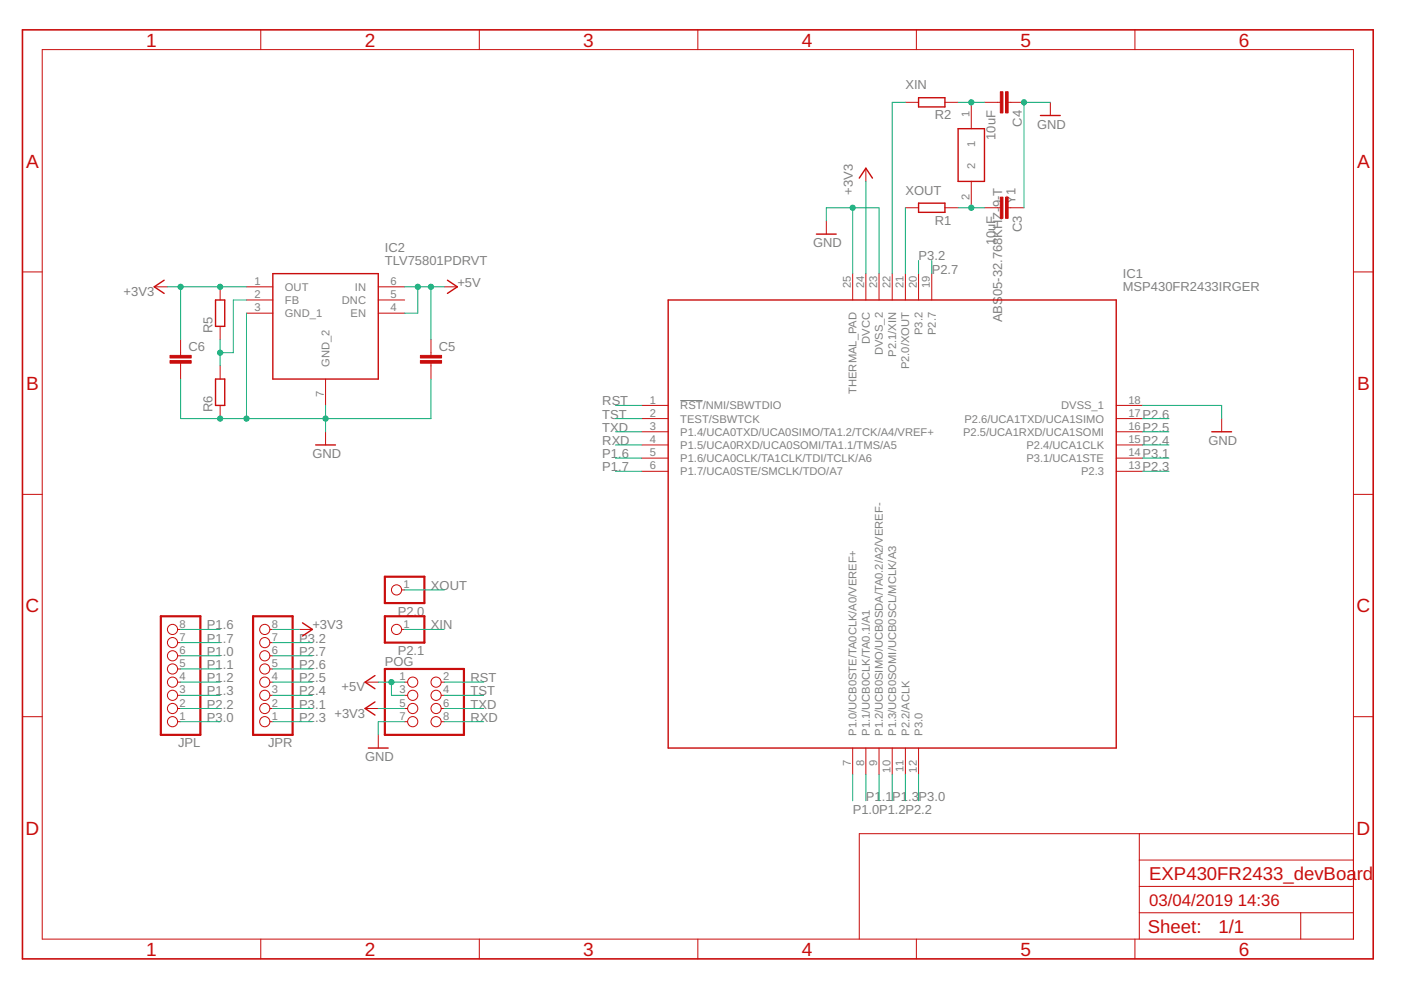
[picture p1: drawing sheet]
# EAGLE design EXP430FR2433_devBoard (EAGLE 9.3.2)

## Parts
C3  10uF  C-EUC0805K  [C0805K]
C4  10uF  C-EUC0805K  [C0805K]
C5  10uF  C-EUC0805K  [C0805K]
C6  0.1uF  C-EUC0805K  [C0805K]
IC1  MSP430FR2433IRGER  [QFN50P400X400X100-25N]
IC2  TLV75801PDRVT  [SON65P200X200X80-7N]
JPL  PINHD-1X8  [1X08]
JPR  PINHD-1X8  [1X08]
P2.0  PINHD-1X1  [1X01]
P2.1  PINHD-1X1  [1X01]
POG  PINHD-2X4  [2X04]
R1  R-EU_R0402  [R0402]
R2  R-EU_R0402  [R0402]
R5  5K  R-EU_R0805  [R0805]
R6  1K  R-EU_R0805  [R0805]
Y1  ABS05-32.768KHZ-9-T  [ABS05]

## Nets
+3V3: C6.1 IC1.24(DVCC) IC2.1(OUT) JPR.8 POG.5 R5.2
+5V: C5.1 IC2.4(EN) IC2.6(IN) POG.1 POG.3
GND: C3.1 C4.1 C5.2 C6.2 IC1.18(DVSS_1) IC1.23(DVSS_2) IC1.25(THERMAL_PAD) IC2.3(GND_1) IC2.7(GND_2) POG.7 R6.1
N$1: C3.2 R1.1 Y1.2
N$2: C4.2 R2.1 Y1.1
N$12: IC2.2(FB) R5.1 R6.2
P1.0: IC1.7(P1.0/UCB0STE/TA0CLK/A0/VEREF+) JPL.6
P1.1: IC1.8(P1.1/UCB0CLK/TA0.1/A1) JPL.5
P1.2: IC1.9(P1.2/UCB0SIMO/UCB0SDA/TA0.2/A2/VEREF-) JPL.4
P1.3: IC1.10(P1.3/UCB0SOMI/UCB0SCL/MCLK/A3) JPL.3
P1.6: IC1.5(P1.6/UCA0CLK/TA1CLK/TDI/TCLK/A6) JPL.8
P1.7: IC1.6(P1.7/UCA0STE/SMCLK/TDO/A7) JPL.7
P2.2: IC1.11(P2.2/ACLK) JPL.2
P2.3: IC1.13(P2.3) JPR.1
P2.4: IC1.15(P2.4/UCA1CLK) JPR.3
P2.5: IC1.16(P2.5/UCA1RXD/UCA1SOMI) JPR.4
P2.6: IC1.17(P2.6/UCA1TXD/UCA1SIMO) JPR.5
P2.7: IC1.19(P2.7) JPR.6
P3.0: IC1.12(P3.0) JPL.1
P3.1: IC1.14(P3.1/UCA1STE) JPR.2
P3.2: IC1.20(P3.2) JPR.7
RST: IC1.1(!RST!/NMI/SBWTDIO) POG.2
RXD: IC1.4(P1.5/UCA0RXD/UCA0SOMI/TA1.1/TMS/A5) POG.8
TST: IC1.2(TEST/SBWTCK) POG.4
TXD: IC1.3(P1.4/UCA0TXD/UCA0SIMO/TA1.2/TCK/A4/VREF+) POG.6
XIN: IC1.22(P2.1/XIN) P2.1.1 R2.2
XOUT: IC1.21(P2.0/XOUT) P2.0.1 R1.2
Unconnected: IC2.5(DNC)
